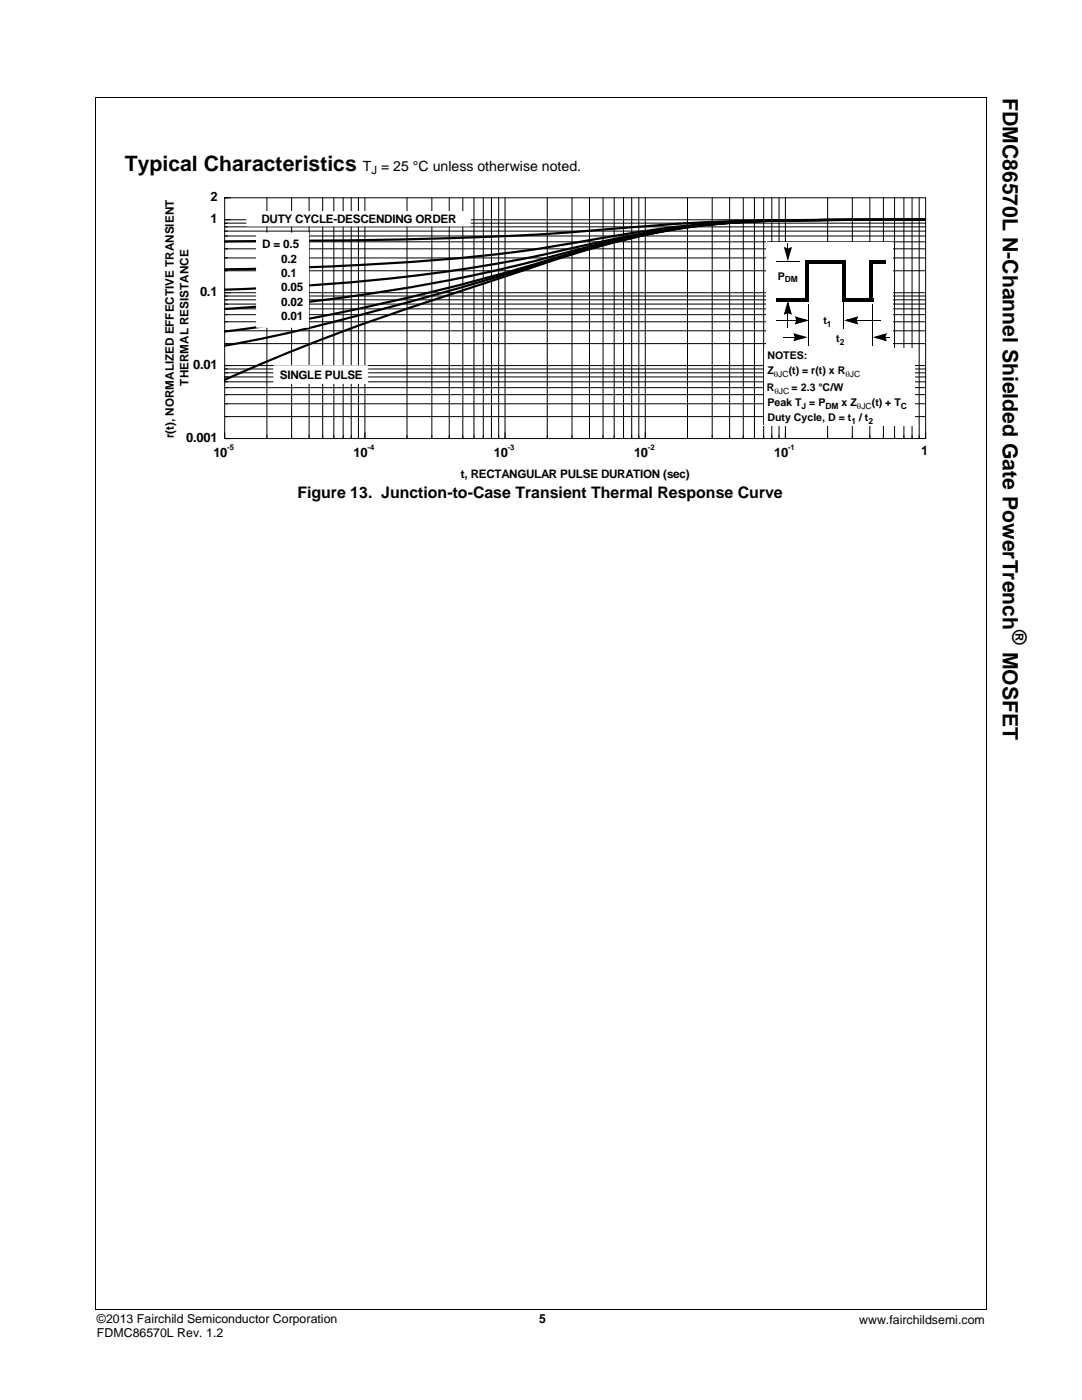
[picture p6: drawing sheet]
<svg xmlns="http://www.w3.org/2000/svg" width="216mm" height="279mm" viewBox="0 0 216 279" stroke-linecap="round" stroke-linejoin="round" font-family="sans-serif">
<path d="M19 19.4v241.9M19 19.5h177.9M196.8 19.5v241.9M19 261.3h177.8" fill="none" stroke="#000" stroke-width=".2"/>
<path d="M30 37.6h155.9v59.2h-155.9z" fill="#fff"/>
<g fill="none" stroke="#000" stroke-width=".2">
<path d="M44.8 39.5h139.9v48h-139.9zM53.3 39.5v48M58.2 39.5v48M61.7 39.5v48M64.4 39.5v48M66.6 39.5v48M68.5 39.5v48M70.1 39.5v48M71.5 39.5v48M72.8 39.5v48M81.2 39.5v48M86.2 39.5v48"/>
<path d="M89.6 39.5v48M92.4 39.5v48M94.6 39.5v48M96.4 39.5v48M98.1 39.5v48M99.5 39.5v48M100.8 39.5v48M109.2 39.5v48M114.1 39.5v48M117.6 39.5v48M120.3 39.5v48M122.6 39.5v48"/>
<path d="M124.4 39.5v48M126 39.5v48M127.5 39.5v48M128.8 39.5v48M137.2 39.5v48M142.1 39.5v48M145.6 39.5v48M148.3 39.5v48M150.5 39.5v48M152.4 39.5v48M154 39.5v48M155.4 39.5v48"/>
<path d="M156.7 39.5v48M165.1 39.5v48M170.1 39.5v48M173.6 39.5v48M176.3 39.5v48M178.5 39.5v48M180.4 39.5v48M182 39.5v48M183.4 39.5v48M44.8 59.8h139.9M44.8 59.1h139.9M44.8 54h139.9"/>
<path d="M44.8 51.5h139.9M44.8 49.7h139.9M44.8 48.3h139.9M44.8 47.1h139.9M44.8 46.1h139.9M44.8 45.3h139.9M44.8 44.5h139.9M44.8 58.4h139.9M44.8 43.9h139.9M44.8 78.8h139.9M44.8 77.4h139.9M44.8 76.2h139.9"/>
<path d="M44.8 75.2h139.9M44.8 74.4h139.9M44.8 73.6h139.9M44.8 68.6h139.9M44.8 66h139.9M44.8 64.2h139.9M44.8 62.8h139.9M44.8 61.6h139.9M44.8 60.7h139.9M44.8 73h139.9M44.8 83.1h139.9M44.8 80.6h139.9"/>
</g>
<path d="M184.8 43.8h-3.4a540.8 540.8 0 0 0-34 .6 145.1 145.1 0 0 0-39.2 8.3l-7.9 2.6a534.7 534.7 0 0 0-47.2 16.9l-8.3 3.6M184.8 43.9a1045 1045 0 0 0-41.9 .4l-7.6 .4-10.2 .7a598.7 598.7 0 0 1-53.5 2.5l-26.8 .3M184.8 43.8l-11.4 .1a338.8 338.8 0 0 0-38.1 1.3 655 655 0 0 0-28.6 4.6 527.6 527.6 0 0 1-60.4 3.9l-1.5 .1M184.8 43.8h-6.1a500.8 500.8 0 0 0-32.8 .6 188.3 188.3 0 0 0-33.1 5.4 316.8 316.8 0 0 1-55.1 7.4l-12.9 .6M184.8 43.8h-6.1a470.9 470.9 0 0 0-34.3 .7 177 177 0 0 0-34.7 6.8 339.4 339.4 0 0 1-64.9 10.4M184.8 43.8h-3.4a663 663 0 0 0-34 .5 153.3 153.3 0 0 0-37.7 7.5 436.4 436.4 0 0 1-59.1 13.6l-5.8 .8M184.8 43.8h-3.4a658.8 658.8 0 0 0-33.9 .5 151.2 151.2 0 0 0-39.3 8.2l-.5 .1a715 715 0 0 1-54.9 14.9l-8 1.5" fill="none" stroke="#000" stroke-width=".44"/>
<g fill="#fff" stroke="#fff" stroke-width=".2">
<path d="M54.7 73h18.7v3.5h-18.7z" fill-rule="evenodd"/>
<path d="M49.3 42.2h44.5v2.9h-44.5z" fill-rule="evenodd"/>
<path d="M51.2 46.5h10.4v18.8h-10.4z" fill-rule="evenodd"/>
</g>
<path d="M176.1 61.7h.9v.2h-.9zM177 61.7l.1 .2z" fill="#000"/>
<g fill="#fff">
<path d="M152.9 48.3h25.3v21.3h-25.3z"/>
<path d="M152.9 48.3h25.3v.1h-25.3z"/>
<path d="M178.1 48.3h.1v21.4h-.1z"/>
<path d="M152.8 69.5h25.4v.2h-25.4z"/>
<path d="M152.8 48.3h.2v21.3h-.2z"/>
</g>
<g fill="#000">
<path d="M156.7 49.4l.6 .2v.4l-.7-.3zM157.1 49.4h.2v.4h-.2zM157.1 48.5l.2 .1zM157.1 48.6h.2v.9h-.2zM156.4 49.3l.4 .2 .6 1.9-.4 .1 .6-2 .3 .1-.6 .4-.2-.4 .9-.3-.8 2.9zM159.4 52l.1 .2zM160.7 51.9h.7v7.9h-.7zM161.1 51.9h7.7v.7h-7.7zM173.5 52h.7v7.9h-.7zM173.9 52h2.8v.7h-2.8zM154.9 59.5h6.5v.7h-6.5zM155 63.9l.1 .1z"/>
<path d="M156.4 67.2v.2zM157.1 62.3h.2v.4h-.2zM157.1 65.3l.2 .1zM157.2 60l.8 2.8-.4-.2-.6-1.9 .4-.1-.6 2-.3-.1 .6-.3 .2 .3-.9 .3zM157.1 62.2l.7 .2-.1 .3-.6-.2zM158.4 67.2h.4v.2h-.4zM158.6 67.2l.4 .1-.2 .6-.4-.1zM158.3 66.5l2.9 .8-2.9 .8 .2-.4 1.9-.6 .1 .4-2-.6 .1-.3 .4 .6-.4 .2zM158.7 63.9h.4v.1h-.4zM158.9 63.9h.4l-.3 .7-.3-.2zM158.6 63.1l2.8 .8-2.8 .9 .2-.5 1.9-.5 .1 .3-2-.5 .1-.4 .4 .7-.4 .1zM161.2 60.6l.1 .1z"/>
<path d="M168.1 52.3h.7v7.9h-.7zM168.2 60.4l.2 .1zM168.3 59.6h5.9v.7h-5.9zM170.8 63.9h.3v.1h-.3zM168.4 63.9l2.9-.8-.3 .5-1.9 .5-.1-.3 2 .5-.1 .4-.3-.7 .3-.1 .4 .9zM170.8 63.3l.3 .2-.2 .5h-.3zM174 60.7l.2 .1zM175.6 63.9l.1 .1zM176.5 67.2h.4v.2h-.4zM174.2 67.3l2.8-.8-.3 .4-1.9 .6-.1-.4 2 .6-.1 .3-.3-.6 .4-.2 .3 .9zM176.8 67.2h.7v.2h-.7zM176.5 66.7l.3 .1-.1 .6h-.4z"/>
<path d="M177.5 67.2l.1 .2z"/>
</g>
<path d="M154.9 52.1h4.5M155.1 63.9h3.7M156.4 67.3h2.1M157.2 62.6v2.7M161.2 60.7v8.4M168.3 60.5v5.1M171 63.9h4.6M174.1 60.8v8.2" fill="none" stroke="#000" stroke-width=".2"/>
<path d="M156.7 49.6l.5 .2 .6-.2-.6 1.9zM157.2 60.6l.6 1.9-.6-.2-.5 .2zM158.6 66.8l1.9 .5-1.9 .5 .2-.5zM158.9 63.4l1.9 .5-1.9 .6 .2-.6zM169.1 63.9l1.9-.5-.2 .5 .2 .6zM174.8 67.3l1.9-.5-.2 .5 .2 .5z" fill="#000"/>
<g fill="#fff">
<path d="M152.5 69.5h30v15.4h-30z"/>
<path d="M152.5 69.4h30.1v.2h-30.1z"/>
<path d="M182.5 69.5h.1v15.5h-.1z"/>
<path d="M152.4 84.9h30.1v.1h-30.1z"/>
<path d="M152.4 69.4h.1v15.5h-.1z"/>
</g>
<g font-size="4.2">
<text x="200.1" y="19.5" transform="rotate(90 200.1 19.5)">FDMC86570L N-Channel Shielded Gate PowerTrench</text>
<text x="24.9" y="34">Typical Characteristics</text>
<text x="200.1" y="130.1" transform="rotate(90 200.1 130.1)">MOSFET</text>
</g>
<text font-size="3.9" x="202.1" y="125.8" transform="rotate(90 202.1 125.8)">®</text>
<text font-size="3.2" x="59.3" y="99.3">Figure 13. Junction-to-Case Transient Thermal Response Curve</text>
<text font-size="2.8" x="72.4" y="34">T = 25 °C unless otherwise noted.</text>
<g font-size="2.6">
<text x="42" y="40.1">2</text>
<text x="42" y="44.5">1</text>
<text x="39.9" y="59.1">0.1</text>
<text x="38.5" y="73.6">0.01</text>
<text x="37.1" y="88.2">0.001</text>
<text x="42.6" y="91.2">10</text>
<text x="70.6" y="91.2">10</text>
<text x="98.5" y="91.2">10</text>
<text x="126.5" y="91.2">10</text>
<text x="154.5" y="91.2">10</text>
<text x="183.8" y="90.7">1</text>
</g>
<g font-size="2.5">
<text x="19.3" y="264.1">©2013 Fairchild Semiconductor Corporation</text>
<text x="19.3" y="266.9">FDMC86570L Rev. 1.2</text>
<text x="107.6" y="264.1">5</text>
<text x="171.4" y="264.2">www.fairchildsemi.com</text>
</g>
<g font-size="2.3">
<text x="52.2" y="44.5">DUTY CYCLE-DESCENDING ORDER</text>
<text x="52.3" y="49.5">D = 0.5</text>
<text x="56.1" y="52.4">0.2</text>
<text x="56.1" y="55.3">0.1</text>
<text x="56.1" y="58.1">0.05</text>
<text x="56.1" y="61">0.02</text>
<text x="56.1" y="63.8">0.01</text>
<text x="37.6" y="76.9" transform="rotate(-90 37.6 76.9)">THERMAL RESISTANCE</text>
<text x="55.8" y="75.6">SINGLE PULSE</text>
<text x="34.7" y="87.5" transform="rotate(-90 34.7 87.5)">r(t), NORMALIZED EFFECTIVE TRANSIENT</text>
<text x="91.9" y="95.3">t, RECTANGULAR PULSE DURATION (sec)</text>
</g>
<text font-size="2.2" x="74.1" y="34.7">J</text>
<g font-size="2.1">
<text x="155.2" y="55.8">P</text>
<text x="164.3" y="64.7">t</text>
<text x="153.1" y="71.7">NOTES:</text>
<text x="166.9" y="68.3">t</text>
<text x="153.1" y="74.7">Z</text>
<text x="157.4" y="74.7">(t) = r(t) x R</text>
<text x="153" y="78">R</text>
<text x="153.1" y="81.1">Peak T</text>
<text x="158" y="78">= 2.3 °C/W</text>
<text x="161.5" y="81.1">= P</text>
<text x="167.9" y="81.1">x Z</text>
<text x="173.9" y="81.1">(t) + T</text>
<text x="153.1" y="84.1">Duty Cycle, D = t</text>
<text x="171.4" y="84.1">/ t</text>
</g>
<g font-size="1.7">
<text x="156.6" y="56.4">DM</text>
<text x="165" y="65.3">1</text>
<text x="167.6" y="68.8">2</text>
<text x="154.4" y="75.2">θJC</text>
<text x="168.7" y="75.2">θJC</text>
<text x="154.5" y="78.5">θJC</text>
<text x="160" y="81.6">J</text>
<text x="164.7" y="81.6">DM</text>
<text x="171" y="81.6">θJC</text>
<text x="179.7" y="81.6">C</text>
<text x="169.9" y="84.6">1</text>
<text x="173.3" y="84.6">2</text>
</g>
<g font-size="1.5">
<text x="45.4" y="89.8">-5</text>
<text x="73.3" y="89.8">-4</text>
<text x="101.3" y="89.8">-3</text>
<text x="129.3" y="89.8">-2</text>
<text x="157.2" y="89.8">-1</text>
</g>
</svg>
